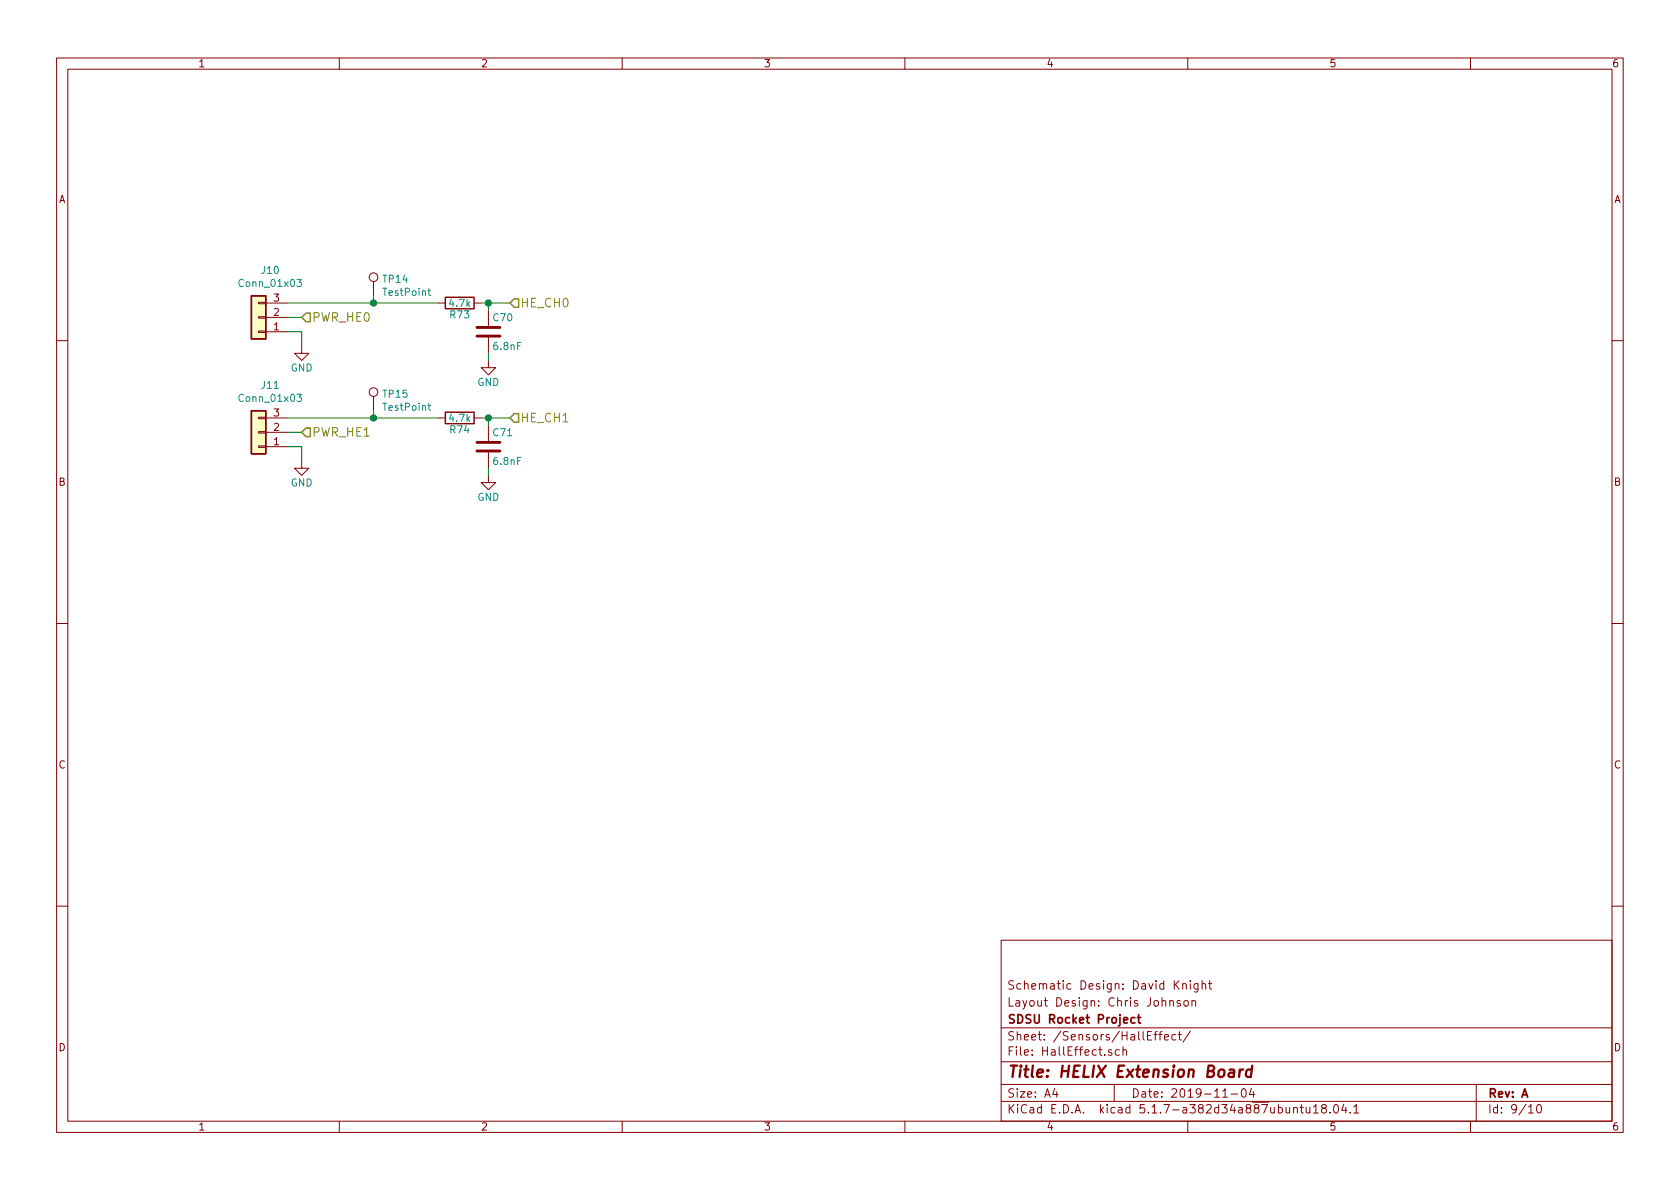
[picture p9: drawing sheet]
EESchema Schematic File Version 4
EELAYER 30 0
EELAYER END
$Descr A4 11693 8268
encoding utf-8
Sheet 5 10
Title "HELIX Extension Board"
Date "2019-11-04"
Rev "A"
Comp "SDSU Rocket Project"
Comment1 "Layout Design: Chris Johnson"
Comment2 "Schematic Design: David Knight"
Comment3 ""
Comment4 ""
$EndDescr
Text HLabel 2100 2200 2    60   Input ~ 0
PWR_HE0
Text HLabel 2100 3000 2    60   Input ~ 0
PWR_HE1
Text HLabel 3550 2100 2    60   Input ~ 0
HE_CH0
Text HLabel 3550 2900 2    60   Input ~ 0
HE_CH1
$Comp
L power:GND #PWR0114
U 1 1
P 2100 2400
F 0 "#PWR0114" H 2100 2150 50  0001 C CNN
F 1 "GND" H 2100 2250 50  0000 C CNN
F 2 "" H 2100 2400 50  0000 C CNN
F 3 "" H 2100 2400 50  0000 C CNN
	1    2100 2400
	1    0    0    -1  
$EndComp
Wire Wire Line
	2000 2300 2100 2300
Wire Wire Line
	2100 2300 2100 2400
Wire Wire Line
	2100 2200 2000 2200
$Comp
L Device:R R73
U 1 1
P 3200 2100
F 0 "R73" V 3280 2100 50  0000 C CNN
F 1 "4.7k" V 3200 2100 50  0000 C CNN
F 2 "Resistor_SMD:R_1206_3216Metric_Pad1.42x1.75mm_HandSolder" V 3130 2100 50  0001 C CNN
F 3 "" H 3200 2100 50  0000 C CNN
	1    3200 2100
	0    1    1    0   
$EndComp
$Comp
L Device:C C70
U 1 1
P 3400 2300
F 0 "C70" H 3425 2400 50  0000 L CNN
F 1 "6.8nF" H 3425 2200 50  0000 L CNN
F 2 "Capacitor_SMD:C_1206_3216Metric_Pad1.42x1.75mm_HandSolder" H 3438 2150 50  0001 C CNN
F 3 "" H 3400 2300 50  0000 C CNN
	1    3400 2300
	1    0    0    -1  
$EndComp
Wire Wire Line
	3350 2100 3400 2100
Wire Wire Line
	3400 2100 3400 2150
Connection ~ 3400 2100
$Comp
L power:GND #PWR0117
U 1 1
P 3400 2500
F 0 "#PWR0117" H 3400 2250 50  0001 C CNN
F 1 "GND" H 3400 2350 50  0000 C CNN
F 2 "" H 3400 2500 50  0000 C CNN
F 3 "" H 3400 2500 50  0000 C CNN
	1    3400 2500
	1    0    0    -1  
$EndComp
Wire Wire Line
	3400 2500 3400 2450
$Comp
L power:GND #PWR0115
U 1 1
P 2100 3200
F 0 "#PWR0115" H 2100 2950 50  0001 C CNN
F 1 "GND" H 2100 3050 50  0000 C CNN
F 2 "" H 2100 3200 50  0000 C CNN
F 3 "" H 2100 3200 50  0000 C CNN
	1    2100 3200
	1    0    0    -1  
$EndComp
Wire Wire Line
	2000 3100 2100 3100
Wire Wire Line
	2100 3100 2100 3200
Wire Wire Line
	2100 3000 2000 3000
$Comp
L Device:R R74
U 1 1
P 3200 2900
F 0 "R74" V 3280 2900 50  0000 C CNN
F 1 "4.7k" V 3200 2900 50  0000 C CNN
F 2 "Resistor_SMD:R_1206_3216Metric_Pad1.42x1.75mm_HandSolder" V 3130 2900 50  0001 C CNN
F 3 "" H 3200 2900 50  0000 C CNN
	1    3200 2900
	0    1    1    0   
$EndComp
$Comp
L Device:C C71
U 1 1
P 3400 3100
F 0 "C71" H 3425 3200 50  0000 L CNN
F 1 "6.8nF" H 3425 3000 50  0000 L CNN
F 2 "Capacitor_SMD:C_1206_3216Metric_Pad1.42x1.75mm_HandSolder" H 3438 2950 50  0001 C CNN
F 3 "" H 3400 3100 50  0000 C CNN
	1    3400 3100
	1    0    0    -1  
$EndComp
Wire Wire Line
	3350 2900 3400 2900
Wire Wire Line
	3400 2900 3400 2950
Connection ~ 3400 2900
$Comp
L power:GND #PWR0118
U 1 1
P 3400 3300
F 0 "#PWR0118" H 3400 3050 50  0001 C CNN
F 1 "GND" H 3400 3150 50  0000 C CNN
F 2 "" H 3400 3300 50  0000 C CNN
F 3 "" H 3400 3300 50  0000 C CNN
	1    3400 3300
	1    0    0    -1  
$EndComp
Wire Wire Line
	3400 3300 3400 3250
Wire Wire Line
	3400 2100 3550 2100
Wire Wire Line
	3400 2900 3550 2900
$Comp
L Connector_Generic:Conn_01x03 J10
U 1 1
P 1800 2200
F 0 "J10" H 1718 1875 50  0000 C CNN
F 1 "Conn_01x03" H 1718 1966 50  0000 C CNN
F 2 "Connector_Molex:Molex_MicroClasp_55932-0330_1x03_P2.00mm_Vertical" H 1800 2200 50  0001 C CNN
F 3 "~" H 1800 2200 50  0001 C CNN
	1    1800 2200
	-1   0    0    1   
$EndComp
$Comp
L Connector_Generic:Conn_01x03 J11
U 1 1
P 1800 3000
F 0 "J11" H 1718 2675 50  0000 C CNN
F 1 "Conn_01x03" H 1718 2766 50  0000 C CNN
F 2 "Connector_Molex:Molex_MicroClasp_55932-0330_1x03_P2.00mm_Vertical" H 1800 3000 50  0001 C CNN
F 3 "~" H 1800 3000 50  0001 C CNN
	1    1800 3000
	-1   0    0    1   
$EndComp
Wire Wire Line
	2000 2100 2600 2100
Wire Wire Line
	2000 2900 2600 2900
$Comp
L Connector:TestPoint TP14
U 1 1
P 2600 2050
F 0 "TP14" H 2658 2168 50  0000 L CNN
F 1 "TestPoint" H 2658 2077 50  0000 L CNN
F 2 "TestPoint:TestPoint_Keystone_5010-5014_Multipurpose" H 2800 2050 50  0001 C CNN
F 3 "~" H 2800 2050 50  0001 C CNN
	1    2600 2050
	1    0    0    -1  
$EndComp
$Comp
L Connector:TestPoint TP15
U 1 1
P 2600 2850
F 0 "TP15" H 2658 2968 50  0000 L CNN
F 1 "TestPoint" H 2658 2877 50  0000 L CNN
F 2 "TestPoint:TestPoint_Keystone_5010-5014_Multipurpose" H 2800 2850 50  0001 C CNN
F 3 "~" H 2800 2850 50  0001 C CNN
	1    2600 2850
	1    0    0    -1  
$EndComp
Wire Wire Line
	2600 2850 2600 2900
Connection ~ 2600 2900
Wire Wire Line
	2600 2900 3050 2900
Wire Wire Line
	2600 2050 2600 2100
Connection ~ 2600 2100
Wire Wire Line
	2600 2100 3050 2100
$EndSCHEMATC
